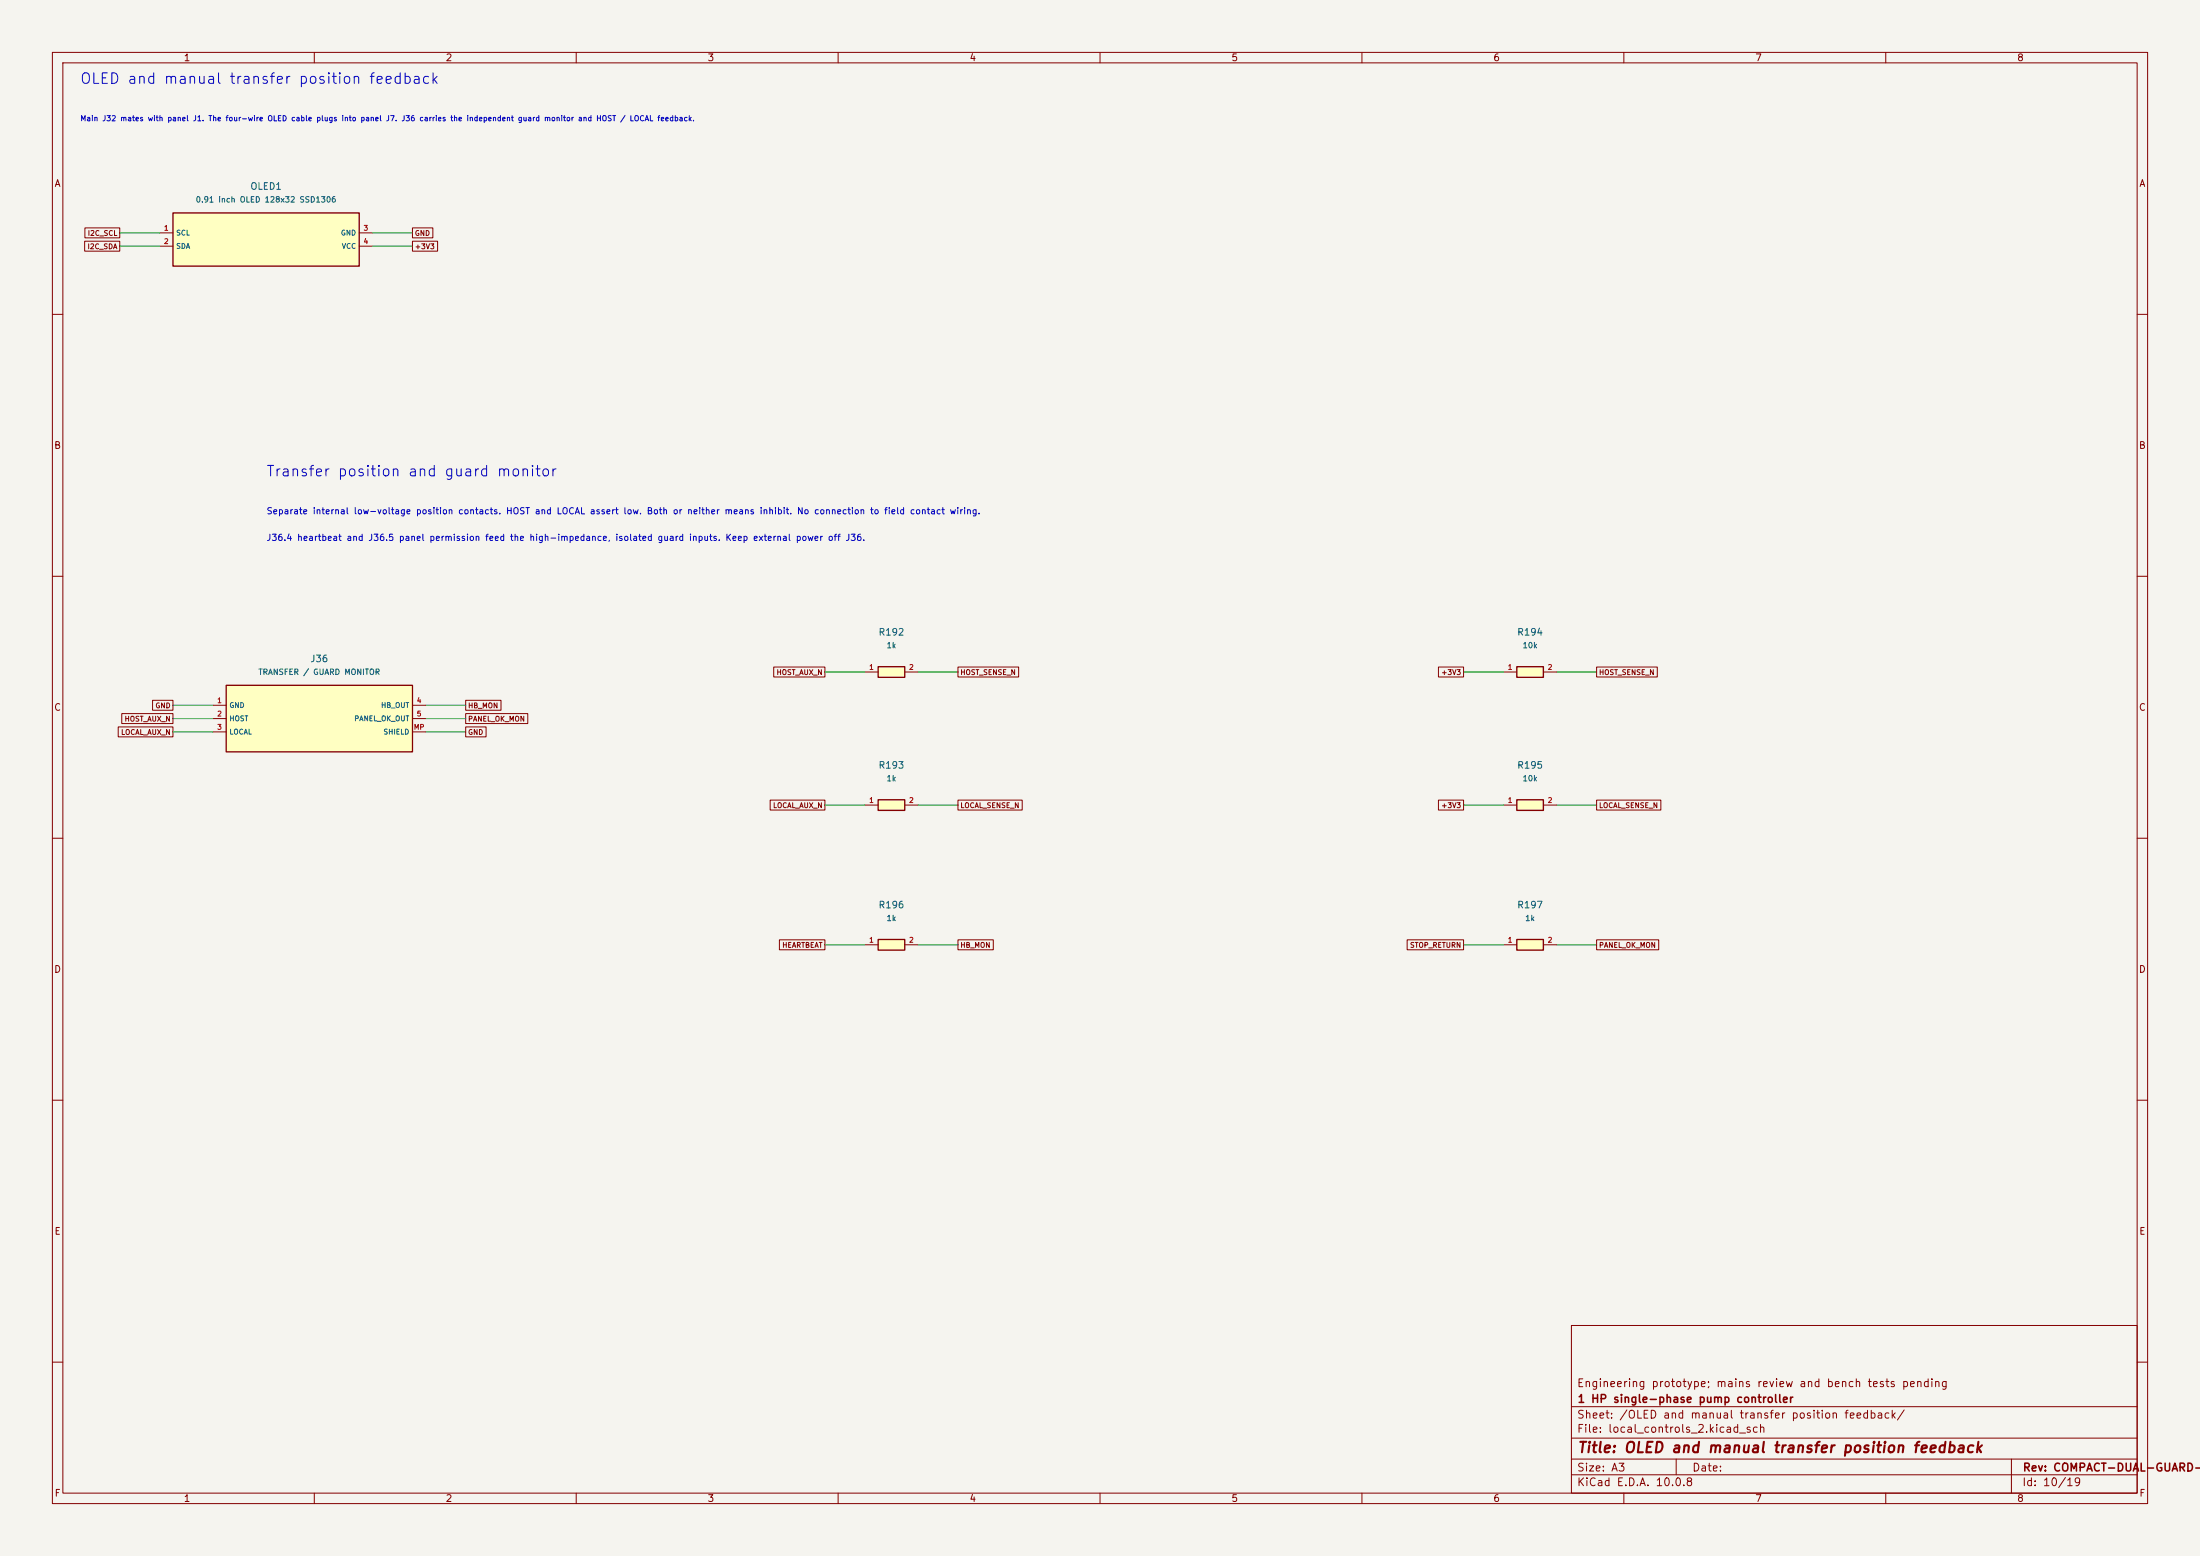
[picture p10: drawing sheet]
(kicad_sch (version 20250114) (generator "eeschema") (generator_version "9.0")
(paper "A3")
(title_block (title "OLED and manual transfer position feedback") (rev "COMPACT-DUAL-GUARD-R3") (company "1 HP single-phase pump controller") (comment 1 "Engineering prototype; mains review and bench tests pending"))
(lib_symbols
(symbol "Pump:R197"
(pin_names (offset 0.508))
(exclude_from_sim no)
(in_bom yes)
(on_board yes)
(property "Reference" "R197" (at 0 7.62 0) (effects (font (size 1 1))))
(property "Value" "1k" (at 0 5.08 0) (effects (font (size 1 1))))
(property "Footprint" "Resistor_SMD:R_0603_1608Metric" (at 0 0 0) (effects (font (size 1 1)) (hide yes)))
(property "Datasheet" "https://www.yageo.com/en/Product/Index/rchip/rchip_f/F-Chip-Resistors" (at 0 0 0) (effects (font (size 1 1)) (hide yes)))
(property "Description" "1 kΩ series isolation for the internal guard monitor output. External input must be high impedance with no backfeed." (at 0 0 0) (effects (font (size 1 1)) (hide yes)))
(symbol "R197_0_1" (rectangle (start -2.54 1.016) (end 2.54 -1.016) (stroke (width 0.254) (type default)) (fill (type background))))
(symbol "R197_1_1" (pin passive line (at -5.08 0 0) (length 2.54) (name "~" (effects (font (size 0.95 0.95)))) (number "1" (effects (font (size 0.95 0.95))))) (pin passive line (at 5.08 0 180) (length 2.54) (name "~" (effects (font (size 0.95 0.95)))) (number "2" (effects (font (size 0.95 0.95)))))))
(symbol "Pump:R196"
(pin_names (offset 0.508))
(exclude_from_sim no)
(in_bom yes)
(on_board yes)
(property "Reference" "R196" (at 0 7.62 0) (effects (font (size 1 1))))
(property "Value" "1k" (at 0 5.08 0) (effects (font (size 1 1))))
(property "Footprint" "Resistor_SMD:R_0603_1608Metric" (at 0 0 0) (effects (font (size 1 1)) (hide yes)))
(property "Datasheet" "https://www.yageo.com/en/Product/Index/rchip/rchip_f/F-Chip-Resistors" (at 0 0 0) (effects (font (size 1 1)) (hide yes)))
(property "Description" "1 kΩ series isolation for the internal guard monitor output. External input must be high impedance with no backfeed." (at 0 0 0) (effects (font (size 1 1)) (hide yes)))
(symbol "R196_0_1" (rectangle (start -2.54 1.016) (end 2.54 -1.016) (stroke (width 0.254) (type default)) (fill (type background))))
(symbol "R196_1_1" (pin passive line (at -5.08 0 0) (length 2.54) (name "~" (effects (font (size 0.95 0.95)))) (number "1" (effects (font (size 0.95 0.95))))) (pin passive line (at 5.08 0 180) (length 2.54) (name "~" (effects (font (size 0.95 0.95)))) (number "2" (effects (font (size 0.95 0.95)))))))
(symbol "Pump:J36"
(pin_names (offset 0.508))
(exclude_from_sim no)
(in_bom yes)
(on_board yes)
(property "Reference" "J36" (at 0 11.43 0) (effects (font (size 1 1))))
(property "Value" "TRANSFER / GUARD MONITOR" (at 0 8.89 0) (effects (font (size 1 1))))
(property "Footprint" "Connector_JST:JST_ZE_SM05B-ZESS-TB_1x05-1MP_P1.50mm_Horizontal" (at 0 0 0) (effects (font (size 1 1)) (hide yes)))
(property "Datasheet" "https://www.jst.com/wp-content/uploads/2025/06/eZE.pdf" (at 0 0 0) (effects (font (size 1 1)) (hide yes)))
(property "Description" "Internal SELV harness. ZER-05V-S. 1 logic GND, 2 HOST and 3 LOCAL dry-contact returns, 4 protected 3.3 V heartbeat out, 5 protected 5 V panel STOP return out. Guard inputs are high impedance and galvanically isolated from the 24 V circuit." (at 0 0 0) (effects (font (size 1 1)) (hide yes)))
(symbol "J36_0_1" (rectangle (start -17.78 6.35) (end 17.78 -6.35) (stroke (width 0.254) (type default)) (fill (type background))))
(symbol "J36_1_1" (pin passive line (at -20.32 2.54 0) (length 2.54) (name "GND" (effects (font (size 0.95 0.95)))) (number "1" (effects (font (size 0.95 0.95))))) (pin passive line (at -20.32 0 0) (length 2.54) (name "HOST" (effects (font (size 0.95 0.95)))) (number "2" (effects (font (size 0.95 0.95))))) (pin passive line (at -20.32 -2.54 0) (length 2.54) (name "LOCAL" (effects (font (size 0.95 0.95)))) (number "3" (effects (font (size 0.95 0.95))))) (pin passive line (at 20.32 2.54 180) (length 2.54) (name "HB_OUT" (effects (font (size 0.95 0.95)))) (number "4" (effects (font (size 0.95 0.95))))) (pin passive line (at 20.32 0 180) (length 2.54) (name "PANEL_OK_OUT" (effects (font (size 0.95 0.95)))) (number "5" (effects (font (size 0.95 0.95))))) (pin passive line (at 20.32 -2.54 180) (length 2.54) (name "SHIELD" (effects (font (size 0.95 0.95)))) (number "MP" (effects (font (size 0.95 0.95)))))))
(symbol "Pump:R192"
(pin_names (offset 0.508))
(exclude_from_sim no)
(in_bom yes)
(on_board yes)
(property "Reference" "R192" (at 0 7.62 0) (effects (font (size 1 1))))
(property "Value" "1k" (at 0 5.08 0) (effects (font (size 1 1))))
(property "Footprint" "Resistor_SMD:R_0603_1608Metric" (at 0 0 0) (effects (font (size 1 1)) (hide yes)))
(property "Datasheet" "https://www.yageo.com/en/Product/Index/rchip/rchip_f/F-Chip-Resistors" (at 0 0 0) (effects (font (size 1 1)) (hide yes)))
(property "Description" "Transfer-position input series protection, internal SELV harness." (at 0 0 0) (effects (font (size 1 1)) (hide yes)))
(symbol "R192_0_1" (rectangle (start -2.54 1.016) (end 2.54 -1.016) (stroke (width 0.254) (type default)) (fill (type background))))
(symbol "R192_1_1" (pin passive line (at -5.08 0 0) (length 2.54) (name "~" (effects (font (size 0.95 0.95)))) (number "1" (effects (font (size 0.95 0.95))))) (pin passive line (at 5.08 0 180) (length 2.54) (name "~" (effects (font (size 0.95 0.95)))) (number "2" (effects (font (size 0.95 0.95)))))))
(symbol "Pump:R193"
(pin_names (offset 0.508))
(exclude_from_sim no)
(in_bom yes)
(on_board yes)
(property "Reference" "R193" (at 0 7.62 0) (effects (font (size 1 1))))
(property "Value" "1k" (at 0 5.08 0) (effects (font (size 1 1))))
(property "Footprint" "Resistor_SMD:R_0603_1608Metric" (at 0 0 0) (effects (font (size 1 1)) (hide yes)))
(property "Datasheet" "https://www.yageo.com/en/Product/Index/rchip/rchip_f/F-Chip-Resistors" (at 0 0 0) (effects (font (size 1 1)) (hide yes)))
(property "Description" "Transfer-position input series protection, internal SELV harness." (at 0 0 0) (effects (font (size 1 1)) (hide yes)))
(symbol "R193_0_1" (rectangle (start -2.54 1.016) (end 2.54 -1.016) (stroke (width 0.254) (type default)) (fill (type background))))
(symbol "R193_1_1" (pin passive line (at -5.08 0 0) (length 2.54) (name "~" (effects (font (size 0.95 0.95)))) (number "1" (effects (font (size 0.95 0.95))))) (pin passive line (at 5.08 0 180) (length 2.54) (name "~" (effects (font (size 0.95 0.95)))) (number "2" (effects (font (size 0.95 0.95)))))))
(symbol "Pump:R194"
(pin_names (offset 0.508))
(exclude_from_sim no)
(in_bom yes)
(on_board yes)
(property "Reference" "R194" (at 0 7.62 0) (effects (font (size 1 1))))
(property "Value" "10k" (at 0 5.08 0) (effects (font (size 1 1))))
(property "Footprint" "Resistor_SMD:R_0603_1608Metric" (at 0 0 0) (effects (font (size 1 1)) (hide yes)))
(property "Datasheet" "https://www.yageo.com/en/Product/Index/rchip/rchip_f/F-Chip-Resistors" (at 0 0 0) (effects (font (size 1 1)) (hide yes)))
(property "Description" "Transfer-position input pull-up. An open contact reads high." (at 0 0 0) (effects (font (size 1 1)) (hide yes)))
(symbol "R194_0_1" (rectangle (start -2.54 1.016) (end 2.54 -1.016) (stroke (width 0.254) (type default)) (fill (type background))))
(symbol "R194_1_1" (pin passive line (at -5.08 0 0) (length 2.54) (name "~" (effects (font (size 0.95 0.95)))) (number "1" (effects (font (size 0.95 0.95))))) (pin passive line (at 5.08 0 180) (length 2.54) (name "~" (effects (font (size 0.95 0.95)))) (number "2" (effects (font (size 0.95 0.95)))))))
(symbol "Pump:R195"
(pin_names (offset 0.508))
(exclude_from_sim no)
(in_bom yes)
(on_board yes)
(property "Reference" "R195" (at 0 7.62 0) (effects (font (size 1 1))))
(property "Value" "10k" (at 0 5.08 0) (effects (font (size 1 1))))
(property "Footprint" "Resistor_SMD:R_0603_1608Metric" (at 0 0 0) (effects (font (size 1 1)) (hide yes)))
(property "Datasheet" "https://www.yageo.com/en/Product/Index/rchip/rchip_f/F-Chip-Resistors" (at 0 0 0) (effects (font (size 1 1)) (hide yes)))
(property "Description" "Transfer-position input pull-up. An open contact reads high." (at 0 0 0) (effects (font (size 1 1)) (hide yes)))
(symbol "R195_0_1" (rectangle (start -2.54 1.016) (end 2.54 -1.016) (stroke (width 0.254) (type default)) (fill (type background))))
(symbol "R195_1_1" (pin passive line (at -5.08 0 0) (length 2.54) (name "~" (effects (font (size 0.95 0.95)))) (number "1" (effects (font (size 0.95 0.95))))) (pin passive line (at 5.08 0 180) (length 2.54) (name "~" (effects (font (size 0.95 0.95)))) (number "2" (effects (font (size 0.95 0.95)))))))
(symbol "Pump:OLED1"
(pin_names (offset 0.508))
(exclude_from_sim no)
(in_bom yes)
(on_board yes)
(property "Reference" "OLED1" (at 0 10.16 0) (effects (font (size 1 1))))
(property "Value" "0.91 inch OLED 128x32 SSD1306" (at 0 7.62 0) (effects (font (size 1 1))))
(property "Footprint" "" (at 0 0 0) (effects (font (size 1 1)) (hide yes)))
(property "Datasheet" "https://www.waveshare.com/0.91inch-oled-module.htm" (at 0 0 0) (effects (font (size 1 1)) (hide yes)))
(property "Description" "External 36 x 12.5 mm module; isolated 3.3 V; panel J7 PH4 pins 1 SCL, 2 SDA, 3 GND, 4 VCC connect 1:1; main J32 to panel J1 GH12; 0x3C default; 100 mA reserved, not a datasheet maximum" (at 0 0 0) (effects (font (size 1 1)) (hide yes)))
(symbol "OLED1_0_1" (rectangle (start -17.78 5.08) (end 17.78 -5.08) (stroke (width 0.254) (type default)) (fill (type background))))
(symbol "OLED1_1_1" (pin input line (at -20.32 1.27 0) (length 2.54) (name "SCL" (effects (font (size 0.95 0.95)))) (number "1" (effects (font (size 0.95 0.95))))) (pin bidirectional line (at -20.32 -1.27 0) (length 2.54) (name "SDA" (effects (font (size 0.95 0.95)))) (number "2" (effects (font (size 0.95 0.95))))) (pin power_in line (at 20.32 1.27 180) (length 2.54) (name "GND" (effects (font (size 0.95 0.95)))) (number "3" (effects (font (size 0.95 0.95))))) (pin power_in line (at 20.32 -1.27 180) (length 2.54) (name "VCC" (effects (font (size 0.95 0.95)))) (number "4" (effects (font (size 0.95 0.95))))))))
(text "OLED and manual transfer position feedback" (at 15.24 15.24 0) (effects (font (size 2 2)) (justify left)))
(text "Main J32 mates with panel J1. The four-wire OLED cable plugs into panel J7. J36 carries the independent guard monitor and HOST / LOCAL feedback." (at 15.24 22.86 0) (effects (font (size 1 1)) (justify left)))
(symbol (lib_id "Pump:OLED1") (at 50.8 45.72 0) (unit 1)
(exclude_from_sim no) (in_bom yes) (on_board no) (dnp no)
(property "Reference" "OLED1" (at 50.8 35.56 0) (effects (font (size 1.27 1.27))))
(property "Value" "0.91 inch OLED 128x32 SSD1306" (at 50.8 38.1 0) (effects (font (size 1.05 1.05))))
(property "Footprint" "" (at 50.8 45.72 0) (effects (font (size 1 1)) (hide yes)))
(property "Datasheet" "https://www.waveshare.com/0.91inch-oled-module.htm" (at 50.8 45.72 0) (effects (font (size 1 1)) (hide yes)))
(property "MPN" "Waveshare 14657 / 0.91inch OLED Module" (at 50.8 45.72 0) (effects (font (size 1 1)) (hide yes)))
(property "Description" "External 36 x 12.5 mm module; isolated 3.3 V; panel J7 PH4 pins 1 SCL, 2 SDA, 3 GND, 4 VCC connect 1:1; main J32 to panel J1 GH12; 0x3C default; 100 mA reserved, not a datasheet maximum" (at 50.8 45.72 0) (effects (font (size 1 1)) (hide yes)))
(pin "1")
(pin "2")
(pin "3")
(pin "4"))
(wire (pts (xy 30.48 44.45) (xy 22.86 44.45)) (stroke (width 0.1524) (type default)))
(global_label "I2C_SCL" (shape passive) (at 22.86 44.45 0) (effects (font (size 0.95 0.95)) (justify right)) (property "Intersheetrefs" "${INTERSHEET_REFS}" (at 22.86 44.45 0) (effects (font (size 1 1)) (hide yes))))
(wire (pts (xy 30.48 46.99) (xy 22.86 46.99)) (stroke (width 0.1524) (type default)))
(global_label "I2C_SDA" (shape passive) (at 22.86 46.99 0) (effects (font (size 0.95 0.95)) (justify right)) (property "Intersheetrefs" "${INTERSHEET_REFS}" (at 22.86 46.99 0) (effects (font (size 1 1)) (hide yes))))
(wire (pts (xy 71.12 44.45) (xy 78.74 44.45)) (stroke (width 0.1524) (type default)))
(global_label "GND" (shape passive) (at 78.74 44.45 180) (effects (font (size 0.95 0.95)) (justify left)) (property "Intersheetrefs" "${INTERSHEET_REFS}" (at 78.74 44.45 0) (effects (font (size 1 1)) (hide yes))))
(wire (pts (xy 71.12 46.99) (xy 78.74 46.99)) (stroke (width 0.1524) (type default)))
(global_label "+3V3" (shape passive) (at 78.74 46.99 180) (effects (font (size 0.95 0.95)) (justify left)) (property "Intersheetrefs" "${INTERSHEET_REFS}" (at 78.74 46.99 0) (effects (font (size 1 1)) (hide yes))))
(text "Transfer position and guard monitor" (at 50.8 90.17 0) (effects (font (size 2 2)) (justify left)))
(text "Separate internal low-voltage position contacts. HOST and LOCAL assert low. Both or neither means inhibit. No connection to field contact wiring." (at 50.8 97.79 0) (effects (font (size 1.2 1.2)) (justify left)))
(text "J36.4 heartbeat and J36.5 panel permission feed the high-impedance, isolated guard inputs. Keep external power off J36." (at 50.8 102.87 0) (effects (font (size 1.2 1.2)) (justify left)))
(symbol (lib_id "Pump:J36") (at 60.96 137.16 0) (unit 1)
(exclude_from_sim no) (in_bom yes) (on_board yes) (dnp no)
(property "Reference" "J36" (at 60.96 125.73 0) (effects (font (size 1.27 1.27))))
(property "Value" "TRANSFER / GUARD MONITOR" (at 60.96 128.27 0) (effects (font (size 1.05 1.05))))
(property "Footprint" "Connector_JST:JST_ZE_SM05B-ZESS-TB_1x05-1MP_P1.50mm_Horizontal" (at 60.96 137.16 0) (effects (font (size 1 1)) (hide yes)))
(property "Datasheet" "https://www.jst.com/wp-content/uploads/2025/06/eZE.pdf" (at 60.96 137.16 0) (effects (font (size 1 1)) (hide yes)))
(property "MPN" "SM05B-ZESS-TB(LF)(SN)" (at 60.96 137.16 0) (effects (font (size 1 1)) (hide yes)))
(property "Description" "Internal SELV harness. ZER-05V-S. 1 logic GND, 2 HOST and 3 LOCAL dry-contact returns, 4 protected 3.3 V heartbeat out, 5 protected 5 V panel STOP return out. Guard inputs are high impedance and galvanically isolated from the 24 V circuit." (at 60.96 137.16 0) (effects (font (size 1 1)) (hide yes)))
(pin "1")
(pin "2")
(pin "3")
(pin "4")
(pin "5")
(pin "MP"))
(wire (pts (xy 40.64 134.62) (xy 33.02 134.62)) (stroke (width 0.1524) (type default)))
(global_label "GND" (shape passive) (at 33.02 134.62 0) (effects (font (size 0.95 0.95)) (justify right)) (property "Intersheetrefs" "${INTERSHEET_REFS}" (at 33.02 134.62 0) (effects (font (size 1 1)) (hide yes))))
(wire (pts (xy 40.64 137.16) (xy 33.02 137.16)) (stroke (width 0.1524) (type default)))
(global_label "HOST_AUX_N" (shape passive) (at 33.02 137.16 0) (effects (font (size 0.95 0.95)) (justify right)) (property "Intersheetrefs" "${INTERSHEET_REFS}" (at 33.02 137.16 0) (effects (font (size 1 1)) (hide yes))))
(wire (pts (xy 40.64 139.7) (xy 33.02 139.7)) (stroke (width 0.1524) (type default)))
(global_label "LOCAL_AUX_N" (shape passive) (at 33.02 139.7 0) (effects (font (size 0.95 0.95)) (justify right)) (property "Intersheetrefs" "${INTERSHEET_REFS}" (at 33.02 139.7 0) (effects (font (size 1 1)) (hide yes))))
(wire (pts (xy 81.28 134.62) (xy 88.9 134.62)) (stroke (width 0.1524) (type default)))
(global_label "HB_MON" (shape passive) (at 88.9 134.62 180) (effects (font (size 0.95 0.95)) (justify left)) (property "Intersheetrefs" "${INTERSHEET_REFS}" (at 88.9 134.62 0) (effects (font (size 1 1)) (hide yes))))
(wire (pts (xy 81.28 137.16) (xy 88.9 137.16)) (stroke (width 0.1524) (type default)))
(global_label "PANEL_OK_MON" (shape passive) (at 88.9 137.16 180) (effects (font (size 0.95 0.95)) (justify left)) (property "Intersheetrefs" "${INTERSHEET_REFS}" (at 88.9 137.16 0) (effects (font (size 1 1)) (hide yes))))
(wire (pts (xy 81.28 139.7) (xy 88.9 139.7)) (stroke (width 0.1524) (type default)))
(global_label "GND" (shape passive) (at 88.9 139.7 180) (effects (font (size 0.95 0.95)) (justify left)) (property "Intersheetrefs" "${INTERSHEET_REFS}" (at 88.9 139.7 0) (effects (font (size 1 1)) (hide yes))))
(symbol (lib_id "Pump:R192") (at 170.18 128.27 0) (unit 1)
(exclude_from_sim no) (in_bom yes) (on_board yes) (dnp no)
(property "Reference" "R192" (at 170.18 120.65 0) (effects (font (size 1.27 1.27))))
(property "Value" "1k" (at 170.18 123.19 0) (effects (font (size 1.05 1.05))))
(property "Footprint" "Resistor_SMD:R_0603_1608Metric" (at 170.18 128.27 0) (effects (font (size 1 1)) (hide yes)))
(property "Datasheet" "https://www.yageo.com/en/Product/Index/rchip/rchip_f/F-Chip-Resistors" (at 170.18 128.27 0) (effects (font (size 1 1)) (hide yes)))
(property "MPN" "RC0603FR-071KL" (at 170.18 128.27 0) (effects (font (size 1 1)) (hide yes)))
(property "Description" "Transfer-position input series protection, internal SELV harness." (at 170.18 128.27 0) (effects (font (size 1 1)) (hide yes)))
(pin "1")
(pin "2"))
(wire (pts (xy 165.1 128.27) (xy 157.48 128.27)) (stroke (width 0.1524) (type default)))
(global_label "HOST_AUX_N" (shape passive) (at 157.48 128.27 0) (effects (font (size 0.95 0.95)) (justify right)) (property "Intersheetrefs" "${INTERSHEET_REFS}" (at 157.48 128.27 0) (effects (font (size 1 1)) (hide yes))))
(wire (pts (xy 175.26 128.27) (xy 182.88 128.27)) (stroke (width 0.1524) (type default)))
(global_label "HOST_SENSE_N" (shape passive) (at 182.88 128.27 180) (effects (font (size 0.95 0.95)) (justify left)) (property "Intersheetrefs" "${INTERSHEET_REFS}" (at 182.88 128.27 0) (effects (font (size 1 1)) (hide yes))))
(symbol (lib_id "Pump:R193") (at 170.18 153.67 0) (unit 1)
(exclude_from_sim no) (in_bom yes) (on_board yes) (dnp no)
(property "Reference" "R193" (at 170.18 146.05 0) (effects (font (size 1.27 1.27))))
(property "Value" "1k" (at 170.18 148.59 0) (effects (font (size 1.05 1.05))))
(property "Footprint" "Resistor_SMD:R_0603_1608Metric" (at 170.18 153.67 0) (effects (font (size 1 1)) (hide yes)))
(property "Datasheet" "https://www.yageo.com/en/Product/Index/rchip/rchip_f/F-Chip-Resistors" (at 170.18 153.67 0) (effects (font (size 1 1)) (hide yes)))
(property "MPN" "RC0603FR-071KL" (at 170.18 153.67 0) (effects (font (size 1 1)) (hide yes)))
(property "Description" "Transfer-position input series protection, internal SELV harness." (at 170.18 153.67 0) (effects (font (size 1 1)) (hide yes)))
(pin "1")
(pin "2"))
(wire (pts (xy 165.1 153.67) (xy 157.48 153.67)) (stroke (width 0.1524) (type default)))
(global_label "LOCAL_AUX_N" (shape passive) (at 157.48 153.67 0) (effects (font (size 0.95 0.95)) (justify right)) (property "Intersheetrefs" "${INTERSHEET_REFS}" (at 157.48 153.67 0) (effects (font (size 1 1)) (hide yes))))
(wire (pts (xy 175.26 153.67) (xy 182.88 153.67)) (stroke (width 0.1524) (type default)))
(global_label "LOCAL_SENSE_N" (shape passive) (at 182.88 153.67 180) (effects (font (size 0.95 0.95)) (justify left)) (property "Intersheetrefs" "${INTERSHEET_REFS}" (at 182.88 153.67 0) (effects (font (size 1 1)) (hide yes))))
(symbol (lib_id "Pump:R194") (at 292.1 128.27 0) (unit 1)
(exclude_from_sim no) (in_bom yes) (on_board yes) (dnp no)
(property "Reference" "R194" (at 292.1 120.65 0) (effects (font (size 1.27 1.27))))
(property "Value" "10k" (at 292.1 123.19 0) (effects (font (size 1.05 1.05))))
(property "Footprint" "Resistor_SMD:R_0603_1608Metric" (at 292.1 128.27 0) (effects (font (size 1 1)) (hide yes)))
(property "Datasheet" "https://www.yageo.com/en/Product/Index/rchip/rchip_f/F-Chip-Resistors" (at 292.1 128.27 0) (effects (font (size 1 1)) (hide yes)))
(property "MPN" "RC0603FR-0710KL" (at 292.1 128.27 0) (effects (font (size 1 1)) (hide yes)))
(property "Description" "Transfer-position input pull-up. An open contact reads high." (at 292.1 128.27 0) (effects (font (size 1 1)) (hide yes)))
(pin "1")
(pin "2"))
(wire (pts (xy 287.02 128.27) (xy 279.4 128.27)) (stroke (width 0.1524) (type default)))
(global_label "+3V3" (shape passive) (at 279.4 128.27 0) (effects (font (size 0.95 0.95)) (justify right)) (property "Intersheetrefs" "${INTERSHEET_REFS}" (at 279.4 128.27 0) (effects (font (size 1 1)) (hide yes))))
(wire (pts (xy 297.18 128.27) (xy 304.8 128.27)) (stroke (width 0.1524) (type default)))
(global_label "HOST_SENSE_N" (shape passive) (at 304.8 128.27 180) (effects (font (size 0.95 0.95)) (justify left)) (property "Intersheetrefs" "${INTERSHEET_REFS}" (at 304.8 128.27 0) (effects (font (size 1 1)) (hide yes))))
(symbol (lib_id "Pump:R195") (at 292.1 153.67 0) (unit 1)
(exclude_from_sim no) (in_bom yes) (on_board yes) (dnp no)
(property "Reference" "R195" (at 292.1 146.05 0) (effects (font (size 1.27 1.27))))
(property "Value" "10k" (at 292.1 148.59 0) (effects (font (size 1.05 1.05))))
(property "Footprint" "Resistor_SMD:R_0603_1608Metric" (at 292.1 153.67 0) (effects (font (size 1 1)) (hide yes)))
(property "Datasheet" "https://www.yageo.com/en/Product/Index/rchip/rchip_f/F-Chip-Resistors" (at 292.1 153.67 0) (effects (font (size 1 1)) (hide yes)))
(property "MPN" "RC0603FR-0710KL" (at 292.1 153.67 0) (effects (font (size 1 1)) (hide yes)))
(property "Description" "Transfer-position input pull-up. An open contact reads high." (at 292.1 153.67 0) (effects (font (size 1 1)) (hide yes)))
(pin "1")
(pin "2"))
(wire (pts (xy 287.02 153.67) (xy 279.4 153.67)) (stroke (width 0.1524) (type default)))
(global_label "+3V3" (shape passive) (at 279.4 153.67 0) (effects (font (size 0.95 0.95)) (justify right)) (property "Intersheetrefs" "${INTERSHEET_REFS}" (at 279.4 153.67 0) (effects (font (size 1 1)) (hide yes))))
(wire (pts (xy 297.18 153.67) (xy 304.8 153.67)) (stroke (width 0.1524) (type default)))
(global_label "LOCAL_SENSE_N" (shape passive) (at 304.8 153.67 180) (effects (font (size 0.95 0.95)) (justify left)) (property "Intersheetrefs" "${INTERSHEET_REFS}" (at 304.8 153.67 0) (effects (font (size 1 1)) (hide yes))))
(symbol (lib_id "Pump:R196") (at 170.18 180.34 0) (unit 1)
(exclude_from_sim no) (in_bom yes) (on_board yes) (dnp no)
(property "Reference" "R196" (at 170.18 172.72 0) (effects (font (size 1.27 1.27))))
(property "Value" "1k" (at 170.18 175.26 0) (effects (font (size 1.05 1.05))))
(property "Footprint" "Resistor_SMD:R_0603_1608Metric" (at 170.18 180.34 0) (effects (font (size 1 1)) (hide yes)))
(property "Datasheet" "https://www.yageo.com/en/Product/Index/rchip/rchip_f/F-Chip-Resistors" (at 170.18 180.34 0) (effects (font (size 1 1)) (hide yes)))
(property "MPN" "RC0603FR-071KL" (at 170.18 180.34 0) (effects (font (size 1 1)) (hide yes)))
(property "Description" "1 kΩ series isolation for the internal guard monitor output. External input must be high impedance with no backfeed." (at 170.18 180.34 0) (effects (font (size 1 1)) (hide yes)))
(pin "1")
(pin "2"))
(wire (pts (xy 165.1 180.34) (xy 157.48 180.34)) (stroke (width 0.1524) (type default)))
(global_label "HEARTBEAT" (shape passive) (at 157.48 180.34 0) (effects (font (size 0.95 0.95)) (justify right)) (property "Intersheetrefs" "${INTERSHEET_REFS}" (at 157.48 180.34 0) (effects (font (size 1 1)) (hide yes))))
(wire (pts (xy 175.26 180.34) (xy 182.88 180.34)) (stroke (width 0.1524) (type default)))
(global_label "HB_MON" (shape passive) (at 182.88 180.34 180) (effects (font (size 0.95 0.95)) (justify left)) (property "Intersheetrefs" "${INTERSHEET_REFS}" (at 182.88 180.34 0) (effects (font (size 1 1)) (hide yes))))
(symbol (lib_id "Pump:R197") (at 292.1 180.34 0) (unit 1)
(exclude_from_sim no) (in_bom yes) (on_board yes) (dnp no)
(property "Reference" "R197" (at 292.1 172.72 0) (effects (font (size 1.27 1.27))))
(property "Value" "1k" (at 292.1 175.26 0) (effects (font (size 1.05 1.05))))
(property "Footprint" "Resistor_SMD:R_0603_1608Metric" (at 292.1 180.34 0) (effects (font (size 1 1)) (hide yes)))
(property "Datasheet" "https://www.yageo.com/en/Product/Index/rchip/rchip_f/F-Chip-Resistors" (at 292.1 180.34 0) (effects (font (size 1 1)) (hide yes)))
(property "MPN" "RC0603FR-071KL" (at 292.1 180.34 0) (effects (font (size 1 1)) (hide yes)))
(property "Description" "1 kΩ series isolation for the internal guard monitor output. External input must be high impedance with no backfeed." (at 292.1 180.34 0) (effects (font (size 1 1)) (hide yes)))
(pin "1")
(pin "2"))
(wire (pts (xy 287.02 180.34) (xy 279.4 180.34)) (stroke (width 0.1524) (type default)))
(global_label "STOP_RETURN" (shape passive) (at 279.4 180.34 0) (effects (font (size 0.95 0.95)) (justify right)) (property "Intersheetrefs" "${INTERSHEET_REFS}" (at 279.4 180.34 0) (effects (font (size 1 1)) (hide yes))))
(wire (pts (xy 297.18 180.34) (xy 304.8 180.34)) (stroke (width 0.1524) (type default)))
(global_label "PANEL_OK_MON" (shape passive) (at 304.8 180.34 180) (effects (font (size 0.95 0.95)) (justify left)) (property "Intersheetrefs" "${INTERSHEET_REFS}" (at 304.8 180.34 0) (effects (font (size 1 1)) (hide yes)))))
